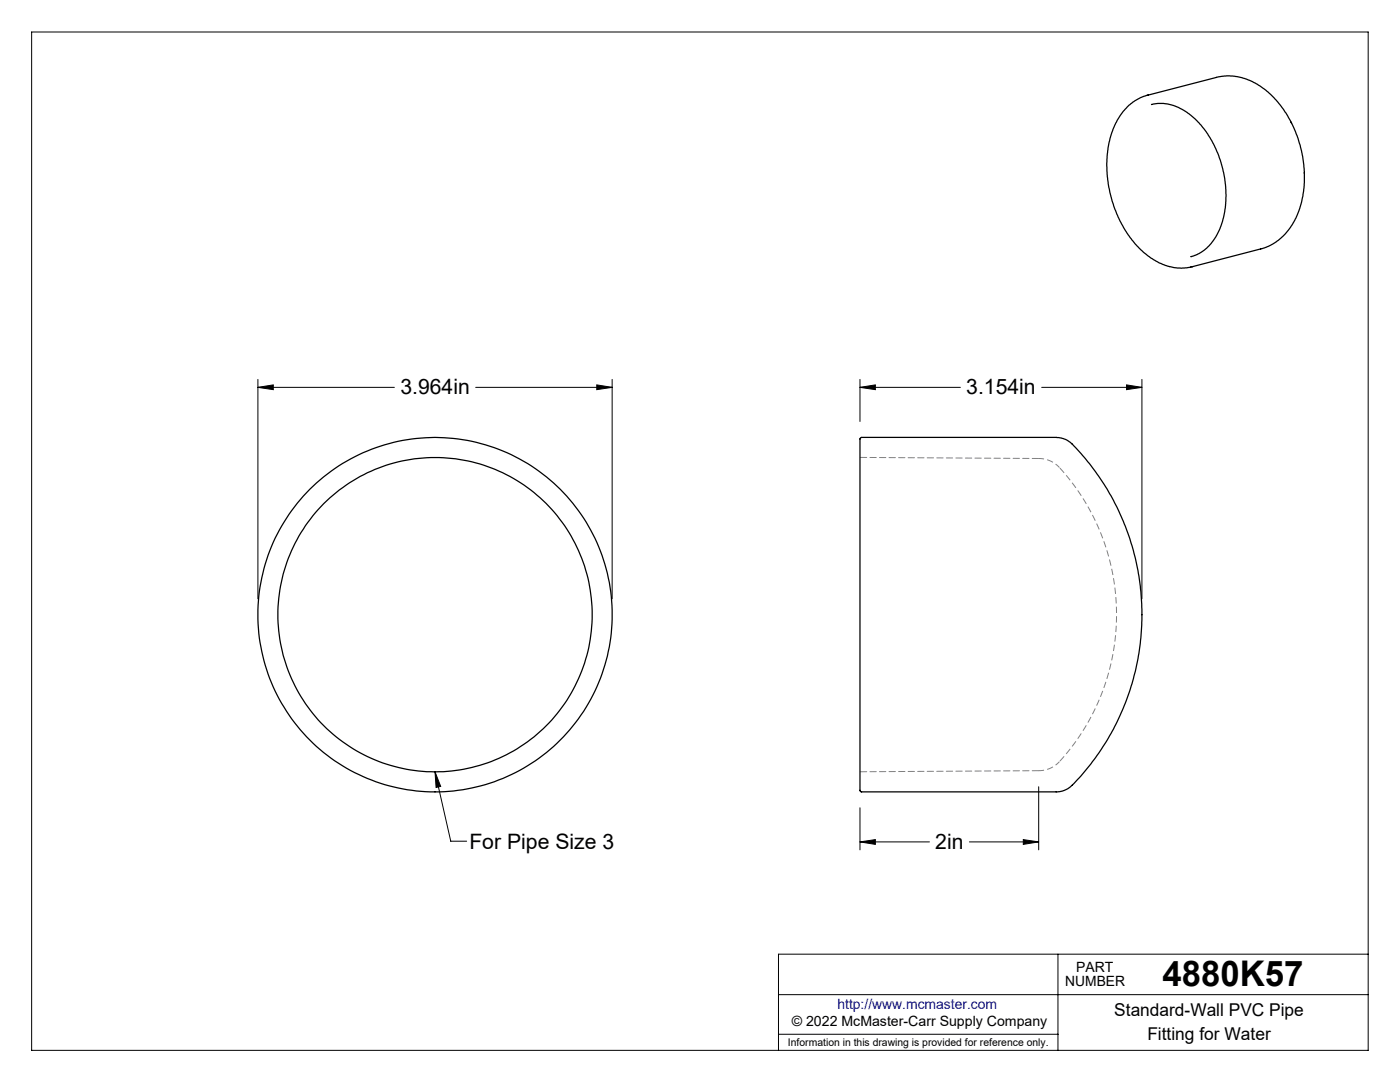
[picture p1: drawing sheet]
<svg xmlns="http://www.w3.org/2000/svg" width="279mm" height="216mm" viewBox="0 0 279 216" stroke-linecap="round" stroke-linejoin="round" font-family="sans-serif">
<g fill="none" stroke="#000" stroke-width=".2">
<path d="M6.3 6.4h266.7v203.2h-266.7zM51.5 77.3l3-.5v1zM51.5 75.7v43.8M51.5 77.3h27.2M94.9 77.3h27.3M119.1 76.8l3.1 .5-3.1 .5zM122.2 75.7v43.8M171.6 77.3l3.1-.5v1zM171.6 77.3h20.1M171.6 75.7v8.4M207.9 77.3h20M224.8 76.8l3.1 .5-3.1 .5z"/>
<path d="M227.9 75.7v43.8M86.8 154l3.2 13.9h3.1M86.8 154l1.1 2.9-.9 .2zM207.3 157v12.6M171.6 168l3.1-.5v1zM171.6 161.2v8.4M171.6 168h13.9M193.5 168h13.8M204.2 167.5l3.1 .5-3.1 .5zM155.4 198.5h117.6M211.1 190.4v19.2M273 190.4h-117.6v19.2"/>
<path d="M155.4 206.4h55.7"/>
</g>
<path d="M211.4 93.3a5.6 5.6 0 0 0-4.1-1.8M207.3 153.8a5.6 5.6 0 0 0 4.1-1.8" fill="none" stroke="#808080" stroke-width=".2" stroke-dasharray="1.3 .6" stroke-dashoffset=".2" stroke-linecap="butt"/>
<path d="M211.4 152a43.5 43.5 0 0 0 0-58.7" fill="none" stroke="#808080" stroke-width=".2" stroke-dasharray="1.3 .6" stroke-dashoffset="-.1" stroke-linecap="butt"/>
<path d="M171.6 91.3l35.7 .2M171.6 154l35.7-.2" fill="none" stroke="#808080" stroke-width=".2" stroke-dasharray="1.3 .6" stroke-dashoffset="-.1"/>
<path d="M207.3 91.5h.1M207.3 153.8h.1" fill="none" stroke="#808080" stroke-width=".2" stroke-dasharray="1.3 .6"/>
<g fill="#000">
<path d="M86.8 154l1.1 2.9-.9 .2z"/>
<path d="M51.5 77.3l3-.5v1zM119.1 76.8l3.1 .5-3.1 .5zM171.6 168l3.1-.5v1zM204.2 167.5l3.1 .5-3.1 .5zM171.6 77.3l3.1-.5v1zM224.8 76.8l3.1 .5-3.1 .5z"/>
</g>
<g fill="none" stroke="#000" stroke-width=".25">
<path d="M229 19l14.3-3.7 1.5-.2 2 .2 1.6 .4 1.6 .6 1.5 .9 1.6 1.2 2.6 2.8 2.1 3.4M229.2 18.9l-1.8 .7-2 1.4-1.9 2.1-1.4 2.7-.7 2.5-.5 3.4 .1 3.5 .5 3.3 1 3.3 1.7 3.5 1.8 2.6 2.2 2.5 2.4 1.7 2.4 1 1.4 .3 1.3 .1 2.4-.3M229.8 20.8l1.2-.2h1.2l2 .5 2.1 .9 2.1 1.7 1.8 1.9 1.6 2.4 1.4 3 .8 2.7 .6 3.2 .1 2.3-.3 2.9-.7 3-1.1 2.2-1.2 1.6-1.8 1.5-1.9 .8M257.7 24.5l1.2 2.6 .6 2 .5 2.1 .3 3.3M260.3 34.4l-.1 3.7-.4 2.3-.5 1.6-.7 1.5-1 1.8-1.1 1.4-1.4 1.3-1.5 .9-1.7 .7-14 3.6M171.7 87.4l.2-.1h38.9a4.6 4.6 0 0 1 3.2 1.3 48.4 48.4 0 0 1-.6 68.6 4.7 4.7 0 0 1-2.6 .8h-38.9a.5 .5 0 0 1-.3-.7z"/>
<circle cx="86.8" cy="122.7" r="35.4"/>
<circle cx="86.8" cy="122.7" r="31.4"/>
</g>
<text font-size="7.1" x="232" y="196.8">4880K57</text>
<g font-size="4.2">
<text x="79.9" y="78.7">3.964in</text>
<text x="192.8" y="78.7">3.154in</text>
<text x="93.7" y="169.4">For Pipe Size 3</text>
<text x="186.7" y="169.4">2in</text>
</g>
<g font-size="3.5">
<text x="222.4" y="202.8">Standard-Wall PVC Pipe</text>
<text x="229" y="207.5">Fitting for Water</text>
</g>
<g font-size="2.8">
<text x="212.6" y="196.8">NUMBER</text>
<text x="214.8" y="194">PART</text>
<text x="158" y="204.8">© 2022 McMaster-Carr Supply Company</text>
</g>
<text font-size="2.8" fill="#00f" x="167.1" y="201.4">http://www.mcmaster.com</text>
<text font-size="2.1" x="157.3" y="208.6">Information in this drawing is provided for reference only.</text>
</svg>
